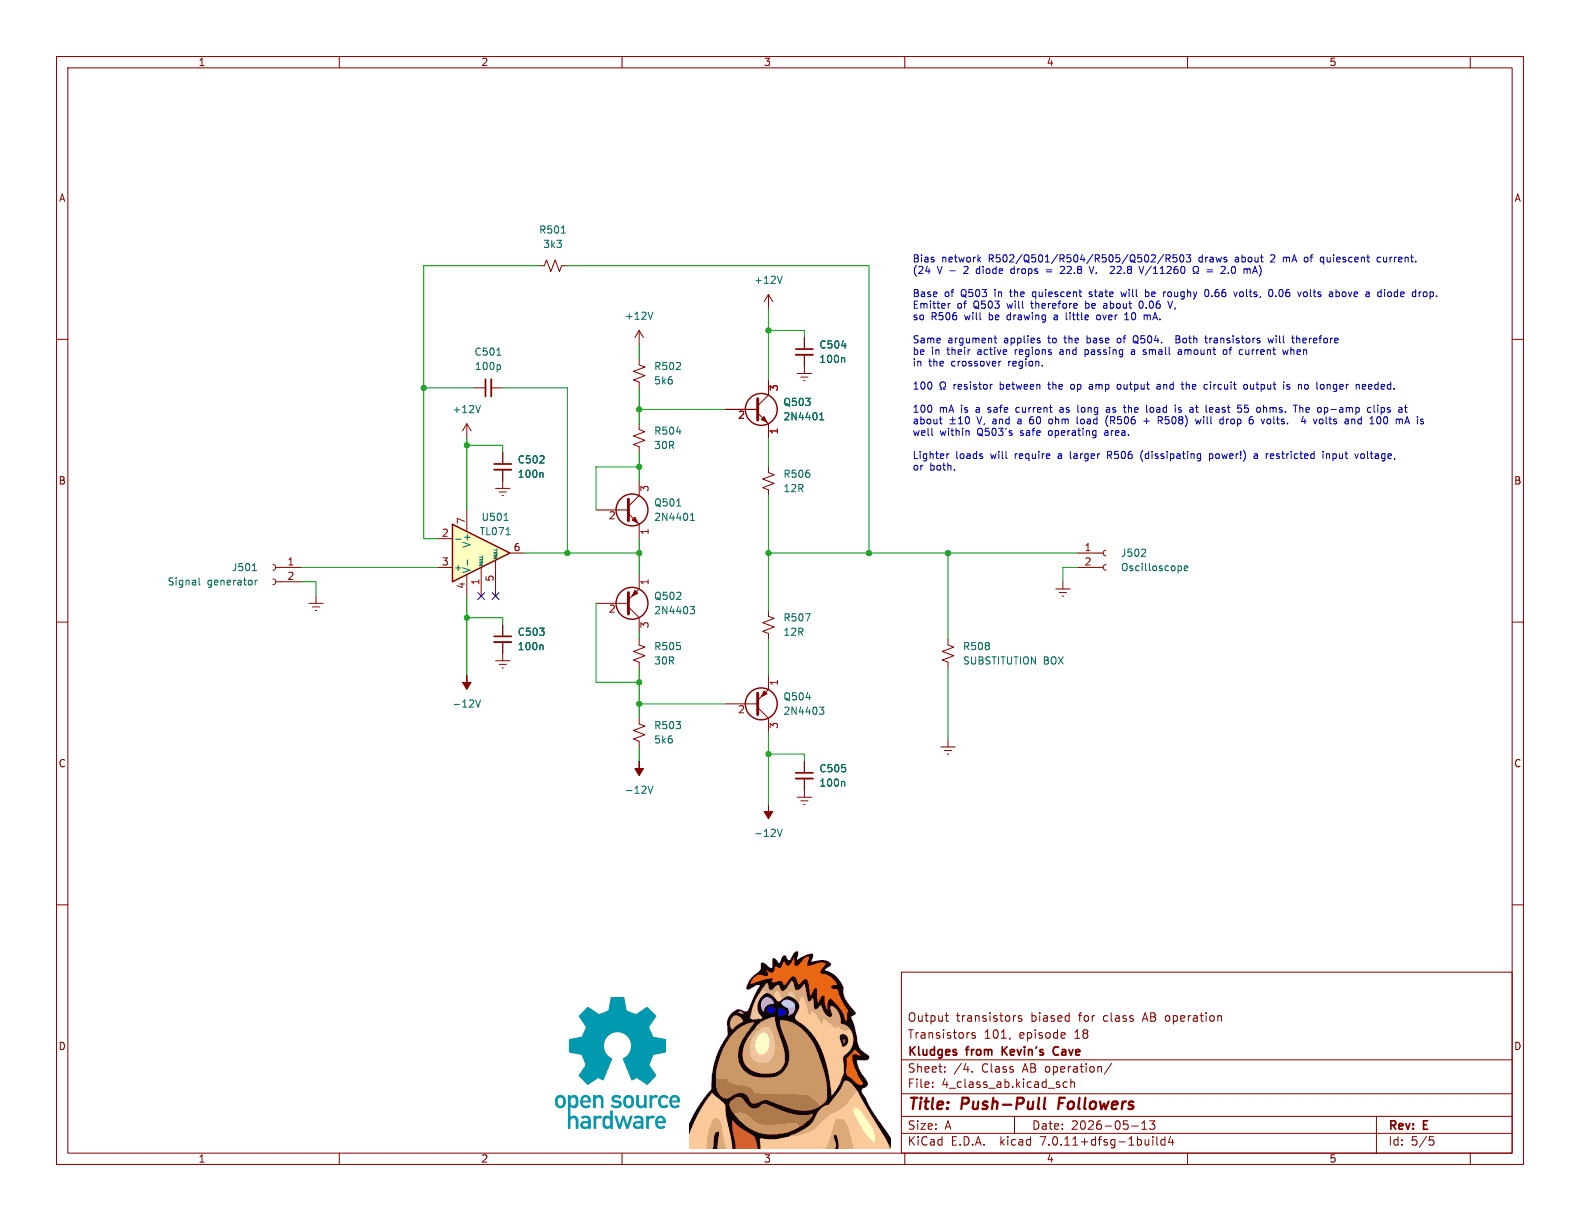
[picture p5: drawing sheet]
(kicad_sch (version 20230121) (generator eeschema)

 (paper "A")

 (title_block
  (title "Push-Pull Followers")
  (date "2026-05-13")
  (rev "E")
  (company "Kludges from Kevin's Cave")
  (comment 1 "Transistors 101, episode 18")
  (comment 2 "Output transistors biased for class AB operation"))

 (lib_symbols
  (symbol "Connector:Conn_01x02_Socket" (pin_names (offset 1.016) hide) (in_bom yes) (on_board yes)
   (property "Reference" "J" (at 0 2.54 0) (effects (font (size 1.27 1.27))))
   (property "Value" "Conn_01x02_Socket" (at 0 -5.08 0) (effects (font (size 1.27 1.27))))
   (property "Footprint" "" (at 0 0 0) (effects (font (size 1.27 1.27)) hide))
   (property "Datasheet" "~" (at 0 0 0) (effects (font (size 1.27 1.27)) hide))
   (property "ki_locked" "" (at 0 0 0) (effects (font (size 1.27 1.27))))
   (symbol "Conn_01x02_Socket_1_1"
    (arc (start 0 -2.032) (mid -0.5058 -2.54) (end 0 -3.048) (stroke (width 0.1524) (type default)) (fill (type none)))
    (polyline (pts (xy -1.27 -2.54) (xy -0.508 -2.54)) (stroke (width 0.1524) (type default)) (fill (type none)))
    (polyline (pts (xy -1.27 0) (xy -0.508 0)) (stroke (width 0.1524) (type default)) (fill (type none)))
    (arc (start 0 0.508) (mid -0.5058 0) (end 0 -0.508) (stroke (width 0.1524) (type default)) (fill (type none)))
    (pin passive line (at -5.08 0 0) (length 3.81) (name "Pin_1" (effects (font (size 1.27 1.27)))) (number "1" (effects (font (size 1.27 1.27)))))
    (pin passive line (at -5.08 -2.54 0) (length 3.81) (name "Pin_2" (effects (font (size 1.27 1.27)))) (number "2" (effects (font (size 1.27 1.27)))))))
  (symbol "Device:C_Small" (pin_numbers hide) (pin_names (offset 0.254) hide) (in_bom yes) (on_board yes)
   (property "Reference" "C" (at 0.254 1.778 0) (effects (font (size 1.27 1.27)) (justify left)))
   (property "Value" "C_Small" (at 0.254 -2.032 0) (effects (font (size 1.27 1.27)) (justify left)))
   (property "Footprint" "" (at 0 0 0) (effects (font (size 1.27 1.27)) hide))
   (property "Datasheet" "~" (at 0 0 0) (effects (font (size 1.27 1.27)) hide))
   (symbol "C_Small_0_1"
    (polyline (pts (xy -1.524 -0.508) (xy 1.524 -0.508)) (stroke (width 0.3302) (type default)) (fill (type none)))
    (polyline (pts (xy -1.524 0.508) (xy 1.524 0.508)) (stroke (width 0.3048) (type default)) (fill (type none))))
   (symbol "C_Small_1_1"
    (pin passive line (at 0 2.54 270) (length 2.032) (name "~" (effects (font (size 1.27 1.27)))) (number "1" (effects (font (size 1.27 1.27)))))
    (pin passive line (at 0 -2.54 90) (length 2.032) (name "~" (effects (font (size 1.27 1.27)))) (number "2" (effects (font (size 1.27 1.27)))))))
  (symbol "Device:Q_NPN_EBC" (pin_names (offset 0) hide) (in_bom yes) (on_board yes)
   (property "Reference" "Q" (at 5.08 1.27 0) (effects (font (size 1.27 1.27)) (justify left)))
   (property "Value" "Q_NPN_EBC" (at 5.08 -1.27 0) (effects (font (size 1.27 1.27)) (justify left)))
   (property "Footprint" "" (at 5.08 2.54 0) (effects (font (size 1.27 1.27)) hide))
   (property "Datasheet" "~" (at 0 0 0) (effects (font (size 1.27 1.27)) hide))
   (symbol "Q_NPN_EBC_0_1"
    (polyline (pts (xy 0.635 0.635) (xy 2.54 2.54)) (stroke (width 0) (type default)) (fill (type none)))
    (polyline (pts (xy 0.635 -0.635) (xy 2.54 -2.54) (xy 2.54 -2.54)) (stroke (width 0) (type default)) (fill (type none)))
    (polyline (pts (xy 0.635 1.905) (xy 0.635 -1.905) (xy 0.635 -1.905)) (stroke (width 0.508) (type default)) (fill (type none)))
    (polyline (pts (xy 1.27 -1.778) (xy 1.778 -1.27) (xy 2.286 -2.286) (xy 1.27 -1.778) (xy 1.27 -1.778)) (stroke (width 0) (type default)) (fill (type outline)))
    (circle (center 1.27 0) (radius 2.8194) (stroke (width 0.254) (type default)) (fill (type none))))
   (symbol "Q_NPN_EBC_1_1"
    (pin passive line (at 2.54 -5.08 90) (length 2.54) (name "E" (effects (font (size 1.27 1.27)))) (number "1" (effects (font (size 1.27 1.27)))))
    (pin passive line (at -5.08 0 0) (length 5.715) (name "B" (effects (font (size 1.27 1.27)))) (number "2" (effects (font (size 1.27 1.27)))))
    (pin passive line (at 2.54 5.08 270) (length 2.54) (name "C" (effects (font (size 1.27 1.27)))) (number "3" (effects (font (size 1.27 1.27)))))))
  (symbol "Device:Q_PNP_EBC" (pin_names (offset 0) hide) (in_bom yes) (on_board yes)
   (property "Reference" "Q" (at 5.08 1.27 0) (effects (font (size 1.27 1.27)) (justify left)))
   (property "Value" "Q_PNP_EBC" (at 5.08 -1.27 0) (effects (font (size 1.27 1.27)) (justify left)))
   (property "Footprint" "" (at 5.08 2.54 0) (effects (font (size 1.27 1.27)) hide))
   (property "Datasheet" "~" (at 0 0 0) (effects (font (size 1.27 1.27)) hide))
   (symbol "Q_PNP_EBC_0_1"
    (polyline (pts (xy 0.635 0.635) (xy 2.54 2.54)) (stroke (width 0) (type default)) (fill (type none)))
    (polyline (pts (xy 0.635 -0.635) (xy 2.54 -2.54) (xy 2.54 -2.54)) (stroke (width 0) (type default)) (fill (type none)))
    (polyline (pts (xy 0.635 1.905) (xy 0.635 -1.905) (xy 0.635 -1.905)) (stroke (width 0.508) (type default)) (fill (type none)))
    (polyline (pts (xy 2.286 -1.778) (xy 1.778 -2.286) (xy 1.27 -1.27) (xy 2.286 -1.778) (xy 2.286 -1.778)) (stroke (width 0) (type default)) (fill (type outline)))
    (circle (center 1.27 0) (radius 2.8194) (stroke (width 0.254) (type default)) (fill (type none))))
   (symbol "Q_PNP_EBC_1_1"
    (pin passive line (at 2.54 -5.08 90) (length 2.54) (name "E" (effects (font (size 1.27 1.27)))) (number "1" (effects (font (size 1.27 1.27)))))
    (pin input line (at -5.08 0 0) (length 5.715) (name "B" (effects (font (size 1.27 1.27)))) (number "2" (effects (font (size 1.27 1.27)))))
    (pin passive line (at 2.54 5.08 270) (length 2.54) (name "C" (effects (font (size 1.27 1.27)))) (number "3" (effects (font (size 1.27 1.27)))))))
  (symbol "Device:R_Small_US" (pin_numbers hide) (pin_names (offset 0.254) hide) (in_bom yes) (on_board yes)
   (property "Reference" "R" (at 0.762 0.508 0) (effects (font (size 1.27 1.27)) (justify left)))
   (property "Value" "R_Small_US" (at 0.762 -1.016 0) (effects (font (size 1.27 1.27)) (justify left)))
   (property "Footprint" "" (at 0 0 0) (effects (font (size 1.27 1.27)) hide))
   (property "Datasheet" "~" (at 0 0 0) (effects (font (size 1.27 1.27)) hide))
   (symbol "R_Small_US_1_1"
    (polyline (pts (xy 0 0) (xy 1.016 -0.381) (xy 0 -0.762) (xy -1.016 -1.143) (xy 0 -1.524)) (stroke (width 0) (type default)) (fill (type none)))
    (polyline (pts (xy 0 1.524) (xy 1.016 1.143) (xy 0 0.762) (xy -1.016 0.381) (xy 0 0)) (stroke (width 0) (type default)) (fill (type none)))
    (pin passive line (at 0 2.54 270) (length 1.016) (name "~" (effects (font (size 1.27 1.27)))) (number "1" (effects (font (size 1.27 1.27)))))
    (pin passive line (at 0 -2.54 90) (length 1.016) (name "~" (effects (font (size 1.27 1.27)))) (number "2" (effects (font (size 1.27 1.27)))))))
  (symbol "Kevin-Linear:TL071_MinusUp" (pin_names (offset 0.127)) (in_bom yes) (on_board yes)
   (property "Reference" "U" (at 0 6.35 0) (effects (font (size 1.27 1.27)) (justify left)))
   (property "Value" "TL071" (at 0 3.81 0) (effects (font (size 1.27 1.27)) (justify left)))
   (property "Footprint" "" (at 1.27 1.27 0) (effects (font (size 1.27 1.27)) hide))
   (property "Datasheet" "http://www.ti.com/lit/ds/symlink/tl081.pdf" (at 3.81 3.81 0) (effects (font (size 1.27 1.27)) hide))
   (symbol "TL071_MinusUp_0_1"
    (polyline (pts (xy -5.08 5.08) (xy 5.08 0) (xy -5.08 -5.08) (xy -5.08 5.08)) (stroke (width 0.254) (type default)) (fill (type background))))
   (symbol "TL071_MinusUp_1_1"
    (pin input line (at 0 -7.62 90) (length 5.08) (name "NULL" (effects (font (size 0.508 0.508)))) (number "1" (effects (font (size 1.27 1.27)))))
    (pin input line (at -7.62 2.54 0) (length 2.54) (name "-" (effects (font (size 1.27 1.27)))) (number "2" (effects (font (size 1.27 1.27)))))
    (pin input line (at -7.62 -2.54 0) (length 2.54) (name "+" (effects (font (size 1.27 1.27)))) (number "3" (effects (font (size 1.27 1.27)))))
    (pin power_in line (at -2.54 -7.62 90) (length 3.81) (name "V-" (effects (font (size 1.27 1.27)))) (number "4" (effects (font (size 1.27 1.27)))))
    (pin input line (at 2.54 -7.62 90) (length 6.35) (name "NULL" (effects (font (size 0.508 0.508)))) (number "5" (effects (font (size 1.27 1.27)))))
    (pin output line (at 7.62 0 180) (length 2.54) (name "~" (effects (font (size 1.27 1.27)))) (number "6" (effects (font (size 1.27 1.27)))))
    (pin power_in line (at -2.54 7.62 270) (length 3.81) (name "V+" (effects (font (size 1.27 1.27)))) (number "7" (effects (font (size 1.27 1.27)))))
    (pin no_connect line (at 0 2.54 270) (length 2.54) hide (name "NC" (effects (font (size 1.27 1.27)))) (number "8" (effects (font (size 1.27 1.27)))))))
  (symbol "power:+12V" (power) (pin_names (offset 0)) (in_bom yes) (on_board yes)
   (property "Reference" "#PWR" (at 0 -3.81 0) (effects (font (size 1.27 1.27)) hide))
   (property "Value" "+12V" (at 0 3.556 0) (effects (font (size 1.27 1.27))))
   (property "Footprint" "" (at 0 0 0) (effects (font (size 1.27 1.27)) hide))
   (property "Datasheet" "" (at 0 0 0) (effects (font (size 1.27 1.27)) hide))
   (symbol "+12V_0_1"
    (polyline (pts (xy -0.762 1.27) (xy 0 2.54)) (stroke (width 0) (type default)) (fill (type none)))
    (polyline (pts (xy 0 0) (xy 0 2.54)) (stroke (width 0) (type default)) (fill (type none)))
    (polyline (pts (xy 0 2.54) (xy 0.762 1.27)) (stroke (width 0) (type default)) (fill (type none))))
   (symbol "+12V_1_1"
    (pin power_in line (at 0 0 90) (length 0) hide (name "+12V" (effects (font (size 1.27 1.27)))) (number "1" (effects (font (size 1.27 1.27)))))))
  (symbol "power:-12V" (power) (pin_names (offset 0)) (in_bom yes) (on_board yes)
   (property "Reference" "#PWR" (at 0 2.54 0) (effects (font (size 1.27 1.27)) hide))
   (property "Value" "-12V" (at 0 3.81 0) (effects (font (size 1.27 1.27))))
   (property "Footprint" "" (at 0 0 0) (effects (font (size 1.27 1.27)) hide))
   (property "Datasheet" "" (at 0 0 0) (effects (font (size 1.27 1.27)) hide))
   (symbol "-12V_0_0"
    (pin power_in line (at 0 0 90) (length 0) hide (name "-12V" (effects (font (size 1.27 1.27)))) (number "1" (effects (font (size 1.27 1.27))))))
   (symbol "-12V_0_1"
    (polyline (pts (xy 0 0) (xy 0 1.27) (xy 0.762 1.27) (xy 0 2.54) (xy -0.762 1.27) (xy 0 1.27)) (stroke (width 0) (type default)) (fill (type outline)))))
  (symbol "power:Earth" (power) (pin_names (offset 0)) (in_bom yes) (on_board yes)
   (property "Reference" "#PWR" (at 0 -6.35 0) (effects (font (size 1.27 1.27)) hide))
   (property "Value" "Earth" (at 0 -3.81 0) (effects (font (size 1.27 1.27)) hide))
   (property "Footprint" "" (at 0 0 0) (effects (font (size 1.27 1.27)) hide))
   (property "Datasheet" "~" (at 0 0 0) (effects (font (size 1.27 1.27)) hide))
   (symbol "Earth_0_1"
    (polyline (pts (xy -0.635 -1.905) (xy 0.635 -1.905)) (stroke (width 0) (type default)) (fill (type none)))
    (polyline (pts (xy -0.127 -2.54) (xy 0.127 -2.54)) (stroke (width 0) (type default)) (fill (type none)))
    (polyline (pts (xy 0 -1.27) (xy 0 0)) (stroke (width 0) (type default)) (fill (type none)))
    (polyline (pts (xy 1.27 -1.27) (xy -1.27 -1.27)) (stroke (width 0) (type default)) (fill (type none))))
   (symbol "Earth_1_1"
    (pin power_in line (at 0 0 270) (length 0) hide (name "Earth" (effects (font (size 1.27 1.27)))) (number "1" (effects (font (size 1.27 1.27))))))))

 (junction (at 167.64 97.79) (diameter 0) (color 0 0 0 0))
 (junction (at 113.03 97.79) (diameter 0) (color 0 0 0 0))
 (junction (at 113.03 120.65) (diameter 0) (color 0 0 0 0))
 (junction (at 113.03 72.39) (diameter 0) (color 0 0 0 0))
 (junction (at 135.89 133.35) (diameter 0) (color 0 0 0 0))
 (junction (at 135.89 58.42) (diameter 0) (color 0 0 0 0))
 (junction (at 82.55 78.74) (diameter 0) (color 0 0 0 0))
 (junction (at 74.93 68.58) (diameter 0) (color 0 0 0 0))
 (junction (at 135.89 97.79) (diameter 0) (color 0 0 0 0))
 (junction (at 100.33 97.79) (diameter 0) (color 0 0 0 0))
 (junction (at 153.67 97.79) (diameter 0) (color 0 0 0 0))
 (junction (at 113.03 124.46) (diameter 0) (color 0 0 0 0))
 (junction (at 113.03 82.55) (diameter 0) (color 0 0 0 0))
 (junction (at 82.55 109.22) (diameter 0) (color 0 0 0 0))

 (no_connect (at 85.09 105.41))
 (no_connect (at 87.63 105.41))

 (wire (pts (xy 88.9 68.58) (xy 100.33 68.58)) (stroke (width 0) (type default)))
 (wire (pts (xy 100.33 97.79) (xy 113.03 97.79)) (stroke (width 0) (type default)))
 (wire (pts (xy 135.89 113.03) (xy 135.89 119.38)) (stroke (width 0) (type default)))
 (wire (pts (xy 82.55 77.47) (xy 82.55 78.74)) (stroke (width 0) (type default)))
 (wire (pts (xy 187.96 100.33) (xy 187.96 102.87)) (stroke (width 0) (type default)))
 (wire (pts (xy 82.55 105.41) (xy 82.55 109.22)) (stroke (width 0) (type default)))
 (wire (pts (xy 135.89 58.42) (xy 135.89 67.31)) (stroke (width 0) (type default)))
 (wire (pts (xy 167.64 97.79) (xy 190.5 97.79)) (stroke (width 0) (type default)))
 (wire (pts (xy 105.41 106.68) (xy 105.41 120.65)) (stroke (width 0) (type default)))
 (wire (pts (xy 135.89 97.79) (xy 135.89 107.95)) (stroke (width 0) (type default)))
 (wire (pts (xy 135.89 97.79) (xy 153.67 97.79)) (stroke (width 0) (type default)))
 (wire (pts (xy 113.03 80.01) (xy 113.03 82.55)) (stroke (width 0) (type default)))
 (wire (pts (xy 105.41 90.17) (xy 105.41 82.55)) (stroke (width 0) (type default)))
 (wire (pts (xy 113.03 124.46) (xy 113.03 127)) (stroke (width 0) (type default)))
 (wire (pts (xy 113.03 118.11) (xy 113.03 120.65)) (stroke (width 0) (type default)))
 (wire (pts (xy 113.03 120.65) (xy 113.03 124.46)) (stroke (width 0) (type default)))
 (wire (pts (xy 142.24 134.62) (xy 142.24 133.35)) (stroke (width 0) (type default)))
 (wire (pts (xy 113.03 97.79) (xy 113.03 101.6)) (stroke (width 0) (type default)))
 (wire (pts (xy 135.89 77.47) (xy 135.89 82.55)) (stroke (width 0) (type default)))
 (wire (pts (xy 135.89 133.35) (xy 135.89 142.24)) (stroke (width 0) (type default)))
 (wire (pts (xy 153.67 46.99) (xy 153.67 97.79)) (stroke (width 0) (type default)))
 (wire (pts (xy 92.71 97.79) (xy 100.33 97.79)) (stroke (width 0) (type default)))
 (wire (pts (xy 135.89 54.61) (xy 135.89 58.42)) (stroke (width 0) (type default)))
 (wire (pts (xy 53.34 100.33) (xy 77.47 100.33)) (stroke (width 0) (type default)))
 (wire (pts (xy 153.67 46.99) (xy 100.33 46.99)) (stroke (width 0) (type default)))
 (wire (pts (xy 113.03 72.39) (xy 113.03 74.93)) (stroke (width 0) (type default)))
 (wire (pts (xy 190.5 100.33) (xy 187.96 100.33)) (stroke (width 0) (type default)))
 (wire (pts (xy 77.47 95.25) (xy 74.93 95.25)) (stroke (width 0) (type default)))
 (wire (pts (xy 113.03 95.25) (xy 113.03 97.79)) (stroke (width 0) (type default)))
 (wire (pts (xy 74.93 46.99) (xy 74.93 68.58)) (stroke (width 0) (type default)))
 (wire (pts (xy 88.9 109.22) (xy 82.55 109.22)) (stroke (width 0) (type default)))
 (wire (pts (xy 113.03 111.76) (xy 113.03 113.03)) (stroke (width 0) (type default)))
 (wire (pts (xy 82.55 109.22) (xy 82.55 119.38)) (stroke (width 0) (type default)))
 (wire (pts (xy 74.93 68.58) (xy 83.82 68.58)) (stroke (width 0) (type default)))
 (wire (pts (xy 88.9 110.49) (xy 88.9 109.22)) (stroke (width 0) (type default)))
 (wire (pts (xy 55.88 102.87) (xy 55.88 105.41)) (stroke (width 0) (type default)))
 (wire (pts (xy 53.34 102.87) (xy 55.88 102.87)) (stroke (width 0) (type default)))
 (wire (pts (xy 74.93 46.99) (xy 95.25 46.99)) (stroke (width 0) (type default)))
 (wire (pts (xy 100.33 68.58) (xy 100.33 97.79)) (stroke (width 0) (type default)))
 (wire (pts (xy 105.41 120.65) (xy 113.03 120.65)) (stroke (width 0) (type default)))
 (wire (pts (xy 167.64 118.11) (xy 167.64 130.81)) (stroke (width 0) (type default)))
 (wire (pts (xy 135.89 129.54) (xy 135.89 133.35)) (stroke (width 0) (type default)))
 (wire (pts (xy 113.03 60.96) (xy 113.03 63.5)) (stroke (width 0) (type default)))
 (wire (pts (xy 135.89 87.63) (xy 135.89 97.79)) (stroke (width 0) (type default)))
 (wire (pts (xy 113.03 68.58) (xy 113.03 72.39)) (stroke (width 0) (type default)))
 (wire (pts (xy 88.9 78.74) (xy 82.55 78.74)) (stroke (width 0) (type default)))
 (wire (pts (xy 113.03 82.55) (xy 113.03 85.09)) (stroke (width 0) (type default)))
 (wire (pts (xy 113.03 132.08) (xy 113.03 134.62)) (stroke (width 0) (type default)))
 (wire (pts (xy 88.9 80.01) (xy 88.9 78.74)) (stroke (width 0) (type default)))
 (wire (pts (xy 167.64 97.79) (xy 167.64 113.03)) (stroke (width 0) (type default)))
 (wire (pts (xy 153.67 97.79) (xy 167.64 97.79)) (stroke (width 0) (type default)))
 (wire (pts (xy 142.24 58.42) (xy 135.89 58.42)) (stroke (width 0) (type default)))
 (wire (pts (xy 82.55 78.74) (xy 82.55 90.17)) (stroke (width 0) (type default)))
 (wire (pts (xy 105.41 82.55) (xy 113.03 82.55)) (stroke (width 0) (type default)))
 (wire (pts (xy 113.03 72.39) (xy 128.27 72.39)) (stroke (width 0) (type default)))
 (wire (pts (xy 74.93 95.25) (xy 74.93 68.58)) (stroke (width 0) (type default)))
 (wire (pts (xy 142.24 133.35) (xy 135.89 133.35)) (stroke (width 0) (type default)))
 (wire (pts (xy 142.24 59.69) (xy 142.24 58.42)) (stroke (width 0) (type default)))
 (wire (pts (xy 113.03 124.46) (xy 128.27 124.46)) (stroke (width 0) (type default)))

 (text "Bias network R502/Q501/R504/R505/Q502/R503 draws about 2 mA of quiescent current.\n(24 V - 2 diode drops = 22.8 V.  22.8 V/11260 Ω = 2.0 mA)\n\nBase of Q503 in the quiescent state will be roughy 0.66 volts, 0.06 volts above a diode drop.\nEmitter of Q503 will therefore be about 0.06 V,\nso R506 will be drawing a little over 10 mA.\n\nSame argument applies to the base of Q504.  Both transistors will therefore\nbe in their active regions and passing a small amount of current when\nin the crossover region.\n\n100 Ω resistor between the op amp output and the circuit output is no longer needed.\n\n100 mA is a safe current as long as the load is at least 55 ohms. The op-amp clips at\nabout ±10 V, and a 60 ohm load (R506 + R508) will drop 6 volts.  4 volts and 100 mA is\nwell within Q503's safe operating area.\n\nLighter loads will require a larger R506 (dissipating power!) a restricted input voltage,\nor both.\n\n\n" (at 161.29 87.63 0) (effects (font (size 1.27 1.27)) (justify left bottom)))

 (symbol (lib_id "power:Earth") (at 167.64 130.81 0) (unit 1) (in_bom yes) (on_board yes) (dnp no) (fields_autoplaced)
  (property "Reference" "#PWR0513" (at 167.64 137.16 0) (effects (font (size 1.27 1.27)) hide))
  (property "Value" "Earth" (at 167.64 134.62 0) (effects (font (size 1.27 1.27)) hide))
  (property "Footprint" "" (at 167.64 130.81 0) (effects (font (size 1.27 1.27)) hide))
  (property "Datasheet" "~" (at 167.64 130.81 0) (effects (font (size 1.27 1.27)) hide)) (pin "1"))

 (symbol (lib_id "power:+12V") (at 113.03 60.96 0) (unit 1) (in_bom yes) (on_board yes) (dnp no) (fields_autoplaced)
  (property "Reference" "#PWR0506" (at 113.03 64.77 0) (effects (font (size 1.27 1.27)) hide))
  (property "Value" "+12V" (at 113.03 55.88 0) (effects (font (size 1.27 1.27))))
  (property "Footprint" "" (at 113.03 60.96 0) (effects (font (size 1.27 1.27)) hide))
  (property "Datasheet" "" (at 113.03 60.96 0) (effects (font (size 1.27 1.27)) hide)) (pin "1"))

 (symbol (lib_id "Device:Q_PNP_EBC") (at 133.35 124.46 0) (mirror x) (unit 1) (in_bom yes) (on_board yes) (dnp no) (fields_autoplaced)
  (property "Reference" "Q504" (at 138.43 123.19 0) (effects (font (size 1.27 1.27)) (justify left)))
  (property "Value" "2N4403" (at 138.43 125.73 0) (effects (font (size 1.27 1.27)) (justify left)))
  (property "Footprint" "" (at 138.43 127 0) (effects (font (size 1.27 1.27)) hide))
  (property "Datasheet" "~" (at 133.35 124.46 0) (effects (font (size 1.27 1.27)) hide)) (pin "2") (pin "3") (pin "1"))

 (symbol (lib_id "Device:R_Small_US") (at 135.89 110.49 0) (unit 1) (in_bom yes) (on_board yes) (dnp no) (fields_autoplaced)
  (property "Reference" "R507" (at 138.43 109.22 0) (effects (font (size 1.27 1.27)) (justify left)))
  (property "Value" "12R" (at 138.43 111.76 0) (effects (font (size 1.27 1.27)) (justify left)))
  (property "Footprint" "" (at 135.89 110.49 0) (effects (font (size 1.27 1.27)) hide))
  (property "Datasheet" "~" (at 135.89 110.49 0) (effects (font (size 1.27 1.27)) hide))
  (property "Manufacturer" "" (at 135.89 110.49 0) (effects (font (size 1.27 1.27)) hide))
  (property "Manufacturer_Part#" "" (at 135.89 110.49 0) (effects (font (size 1.27 1.27)) hide))
  (property "Supplier1" "" (at 135.89 110.49 0) (effects (font (size 1.27 1.27)) hide))
  (property "Suppier1_Part#" "" (at 135.89 110.49 0) (effects (font (size 1.27 1.27)) hide))
  (property "Supplier1_PartLink" "" (at 135.89 110.49 0) (effects (font (size 1.27 1.27)) hide))
  (property "Supplier2" "" (at 135.89 110.49 0) (effects (font (size 1.27 1.27)) hide))
  (property "Supplier2_Part#" "" (at 135.89 110.49 0) (effects (font (size 1.27 1.27)) hide))
  (property "Supplier2_PartLink" "" (at 135.89 110.49 0) (effects (font (size 1.27 1.27)) hide))
  (property "Characteristics" "" (at 135.89 110.49 0) (effects (font (size 1.27 1.27)) hide))
  (property "Package ID" "" (at 135.89 110.49 0) (effects (font (size 1.27 1.27)) hide))
  (property "Notes" "" (at 135.89 110.49 0) (effects (font (size 1.27 1.27)) hide)) (pin "1") (pin "2"))

 (symbol (lib_id "power:+12V") (at 82.55 77.47 0) (unit 1) (in_bom yes) (on_board yes) (dnp no) (fields_autoplaced)
  (property "Reference" "#PWR0502" (at 82.55 81.28 0) (effects (font (size 1.27 1.27)) hide))
  (property "Value" "+12V" (at 82.55 72.39 0) (effects (font (size 1.27 1.27))))
  (property "Footprint" "" (at 82.55 77.47 0) (effects (font (size 1.27 1.27)) hide))
  (property "Datasheet" "" (at 82.55 77.47 0) (effects (font (size 1.27 1.27)) hide)) (pin "1"))

 (symbol (lib_id "Connector:Conn_01x02_Socket") (at 48.26 100.33 0) (mirror y) (unit 1) (in_bom yes) (on_board yes) (dnp no)
  (property "Reference" "J501" (at 45.72 100.33 0) (effects (font (size 1.27 1.27)) (justify left)))
  (property "Value" "Signal generator" (at 45.72 102.87 0) (effects (font (size 1.27 1.27)) (justify left)))
  (property "Footprint" "" (at 48.26 100.33 0) (effects (font (size 1.27 1.27)) hide))
  (property "Datasheet" "~" (at 48.26 100.33 0) (effects (font (size 1.27 1.27)) hide)) (pin "1") (pin "2"))

 (symbol (lib_id "Device:Q_NPN_EBC") (at 133.35 72.39 0) (unit 1) (in_bom yes) (on_board yes) (dnp no) (fields_autoplaced)
  (property "Reference" "Q503" (at 138.43 71.12 0) (effects (font (size 1.27 1.27)) (justify left)))
  (property "Value" "2N4401" (at 138.43 73.66 0) (effects (font (size 1.27 1.27)) (justify left)))
  (property "Footprint" "" (at 138.43 69.85 0) (effects (font (size 1.27 1.27)) hide))
  (property "Datasheet" "~" (at 133.35 72.39 0) (effects (font (size 1.27 1.27)) hide)) (pin "2") (pin "3") (pin "1"))

 (symbol (lib_id "Device:Q_NPN_EBC") (at 110.49 90.17 0) (unit 1) (in_bom yes) (on_board yes) (dnp no) (fields_autoplaced)
  (property "Reference" "Q501" (at 115.57 88.9 0) (effects (font (size 1.27 1.27)) (justify left)))
  (property "Value" "2N4401" (at 115.57 91.44 0) (effects (font (size 1.27 1.27)) (justify left)))
  (property "Footprint" "" (at 115.57 87.63 0) (effects (font (size 1.27 1.27)) hide))
  (property "Datasheet" "~" (at 110.49 90.17 0) (effects (font (size 1.27 1.27)) hide)) (pin "3") (pin "1") (pin "2"))

 (symbol (lib_id "Device:C_Small") (at 142.24 62.23 0) (unit 1) (in_bom yes) (on_board yes) (dnp no) (fields_autoplaced)
  (property "Reference" "C504" (at 144.78 60.9663 0) (effects (font (size 1.27 1.27)) (justify left)))
  (property "Value" "100n" (at 144.78 63.5063 0) (effects (font (size 1.27 1.27)) (justify left)))
  (property "Footprint" "" (at 142.24 62.23 0) (effects (font (size 1.27 1.27)) hide))
  (property "Datasheet" "~" (at 142.24 62.23 0) (effects (font (size 1.27 1.27)) hide)) (pin "2") (pin "1"))

 (symbol (lib_id "power:+12V") (at 135.89 54.61 0) (unit 1) (in_bom yes) (on_board yes) (dnp no) (fields_autoplaced)
  (property "Reference" "#PWR0508" (at 135.89 58.42 0) (effects (font (size 1.27 1.27)) hide))
  (property "Value" "+12V" (at 135.89 49.53 0) (effects (font (size 1.27 1.27))))
  (property "Footprint" "" (at 135.89 54.61 0) (effects (font (size 1.27 1.27)) hide))
  (property "Datasheet" "" (at 135.89 54.61 0) (effects (font (size 1.27 1.27)) hide)) (pin "1"))

 (symbol (lib_id "Device:C_Small") (at 86.36 68.58 90) (unit 1) (in_bom yes) (on_board yes) (dnp no) (fields_autoplaced)
  (property "Reference" "C501" (at 86.3663 62.23 90) (effects (font (size 1.27 1.27))))
  (property "Value" "100p" (at 86.3663 64.77 90) (effects (font (size 1.27 1.27))))
  (property "Footprint" "" (at 86.36 68.58 0) (effects (font (size 1.27 1.27)) hide))
  (property "Datasheet" "~" (at 86.36 68.58 0) (effects (font (size 1.27 1.27)) hide)) (pin "2") (pin "1"))

 (symbol (lib_id "Device:R_Small_US") (at 113.03 115.57 0) (unit 1) (in_bom yes) (on_board yes) (dnp no) (fields_autoplaced)
  (property "Reference" "R505" (at 115.57 114.3 0) (effects (font (size 1.27 1.27)) (justify left)))
  (property "Value" "30R" (at 115.57 116.84 0) (effects (font (size 1.27 1.27)) (justify left)))
  (property "Footprint" "" (at 113.03 115.57 0) (effects (font (size 1.27 1.27)) hide))
  (property "Datasheet" "~" (at 113.03 115.57 0) (effects (font (size 1.27 1.27)) hide))
  (property "Manufacturer" "" (at 113.03 115.57 0) (effects (font (size 1.27 1.27)) hide))
  (property "Manufacturer_Part#" "" (at 113.03 115.57 0) (effects (font (size 1.27 1.27)) hide))
  (property "Supplier1" "" (at 113.03 115.57 0) (effects (font (size 1.27 1.27)) hide))
  (property "Suppier1_Part#" "" (at 113.03 115.57 0) (effects (font (size 1.27 1.27)) hide))
  (property "Supplier1_PartLink" "" (at 113.03 115.57 0) (effects (font (size 1.27 1.27)) hide))
  (property "Supplier2" "" (at 113.03 115.57 0) (effects (font (size 1.27 1.27)) hide))
  (property "Supplier2_Part#" "" (at 113.03 115.57 0) (effects (font (size 1.27 1.27)) hide))
  (property "Supplier2_PartLink" "" (at 113.03 115.57 0) (effects (font (size 1.27 1.27)) hide))
  (property "Characteristics" "" (at 113.03 115.57 0) (effects (font (size 1.27 1.27)) hide))
  (property "Package ID" "" (at 113.03 115.57 0) (effects (font (size 1.27 1.27)) hide))
  (property "Notes" "" (at 113.03 115.57 0) (effects (font (size 1.27 1.27)) hide)) (pin "1") (pin "2"))

 (symbol (lib_id "power:Earth") (at 88.9 85.09 0) (unit 1) (in_bom yes) (on_board yes) (dnp no) (fields_autoplaced)
  (property "Reference" "#PWR0504" (at 88.9 91.44 0) (effects (font (size 1.27 1.27)) hide))
  (property "Value" "Earth" (at 88.9 88.9 0) (effects (font (size 1.27 1.27)) hide))
  (property "Footprint" "" (at 88.9 85.09 0) (effects (font (size 1.27 1.27)) hide))
  (property "Datasheet" "~" (at 88.9 85.09 0) (effects (font (size 1.27 1.27)) hide)) (pin "1"))

 (symbol (lib_id "power:-12V") (at 82.55 119.38 0) (mirror x) (unit 1) (in_bom yes) (on_board yes) (dnp no) (fields_autoplaced)
  (property "Reference" "#PWR0503" (at 82.55 121.92 0) (effects (font (size 1.27 1.27)) hide))
  (property "Value" "-12V" (at 82.55 124.46 0) (effects (font (size 1.27 1.27))))
  (property "Footprint" "" (at 82.55 119.38 0) (effects (font (size 1.27 1.27)) hide))
  (property "Datasheet" "" (at 82.55 119.38 0) (effects (font (size 1.27 1.27)) hide)) (pin "1"))

 (symbol (lib_id "power:Earth") (at 142.24 64.77 0) (unit 1) (in_bom yes) (on_board yes) (dnp no) (fields_autoplaced)
  (property "Reference" "#PWR0510" (at 142.24 71.12 0) (effects (font (size 1.27 1.27)) hide))
  (property "Value" "Earth" (at 142.24 68.58 0) (effects (font (size 1.27 1.27)) hide))
  (property "Footprint" "" (at 142.24 64.77 0) (effects (font (size 1.27 1.27)) hide))
  (property "Datasheet" "~" (at 142.24 64.77 0) (effects (font (size 1.27 1.27)) hide)) (pin "1"))

 (symbol (lib_id "Device:R_Small_US") (at 167.64 115.57 0) (unit 1) (in_bom yes) (on_board yes) (dnp no) (fields_autoplaced)
  (property "Reference" "R508" (at 170.18 114.3 0) (effects (font (size 1.27 1.27)) (justify left)))
  (property "Value" "SUBSTITUTION BOX" (at 170.18 116.84 0) (effects (font (size 1.27 1.27)) (justify left)))
  (property "Footprint" "" (at 167.64 115.57 0) (effects (font (size 1.27 1.27)) hide))
  (property "Datasheet" "~" (at 167.64 115.57 0) (effects (font (size 1.27 1.27)) hide)) (pin "2") (pin "1"))

 (symbol (lib_id "Kevin-Linear:TL071_MinusUp") (at 85.09 97.79 0) (unit 1) (in_bom yes) (on_board yes) (dnp no)
  (property "Reference" "U501" (at 87.63 91.44 0) (effects (font (size 1.27 1.27))))
  (property "Value" "TL071" (at 87.63 93.98 0) (effects (font (size 1.27 1.27))))
  (property "Footprint" "" (at 86.36 96.52 0) (effects (font (size 1.27 1.27)) hide))
  (property "Datasheet" "http://www.ti.com/lit/ds/symlink/tl081.pdf" (at 88.9 93.98 0) (effects (font (size 1.27 1.27)) hide)) (pin "2") (pin "1") (pin "3") (pin "5") (pin "4") (pin "6") (pin "7") (pin "8"))

 (symbol (lib_id "Device:R_Small_US") (at 113.03 66.04 0) (unit 1) (in_bom yes) (on_board yes) (dnp no) (fields_autoplaced)
  (property "Reference" "R502" (at 115.57 64.77 0) (effects (font (size 1.27 1.27)) (justify left)))
  (property "Value" "5k6" (at 115.57 67.31 0) (effects (font (size 1.27 1.27)) (justify left)))
  (property "Footprint" "" (at 113.03 66.04 0) (effects (font (size 1.27 1.27)) hide))
  (property "Datasheet" "~" (at 113.03 66.04 0) (effects (font (size 1.27 1.27)) hide))
  (property "Manufacturer" "" (at 113.03 66.04 0) (effects (font (size 1.27 1.27)) hide))
  (property "Manufacturer_Part#" "" (at 113.03 66.04 0) (effects (font (size 1.27 1.27)) hide))
  (property "Supplier1" "" (at 113.03 66.04 0) (effects (font (size 1.27 1.27)) hide))
  (property "Suppier1_Part#" "" (at 113.03 66.04 0) (effects (font (size 1.27 1.27)) hide))
  (property "Supplier1_PartLink" "" (at 113.03 66.04 0) (effects (font (size 1.27 1.27)) hide))
  (property "Supplier2" "" (at 113.03 66.04 0) (effects (font (size 1.27 1.27)) hide))
  (property "Supplier2_Part#" "" (at 113.03 66.04 0) (effects (font (size 1.27 1.27)) hide))
  (property "Supplier2_PartLink" "" (at 113.03 66.04 0) (effects (font (size 1.27 1.27)) hide))
  (property "Characteristics" "" (at 113.03 66.04 0) (effects (font (size 1.27 1.27)) hide))
  (property "Package ID" "" (at 113.03 66.04 0) (effects (font (size 1.27 1.27)) hide))
  (property "Notes" "" (at 113.03 66.04 0) (effects (font (size 1.27 1.27)) hide)) (pin "1") (pin "2"))

 (symbol (lib_id "power:Earth") (at 55.88 105.41 0) (unit 1) (in_bom yes) (on_board yes) (dnp no) (fields_autoplaced)
  (property "Reference" "#PWR0501" (at 55.88 111.76 0) (effects (font (size 1.27 1.27)) hide))
  (property "Value" "Earth" (at 55.88 109.22 0) (effects (font (size 1.27 1.27)) hide))
  (property "Footprint" "" (at 55.88 105.41 0) (effects (font (size 1.27 1.27)) hide))
  (property "Datasheet" "~" (at 55.88 105.41 0) (effects (font (size 1.27 1.27)) hide)) (pin "1"))

 (symbol (lib_id "Device:R_Small_US") (at 135.89 85.09 0) (unit 1) (in_bom yes) (on_board yes) (dnp no) (fields_autoplaced)
  (property "Reference" "R506" (at 138.43 83.82 0) (effects (font (size 1.27 1.27)) (justify left)))
  (property "Value" "12R" (at 138.43 86.36 0) (effects (font (size 1.27 1.27)) (justify left)))
  (property "Footprint" "" (at 135.89 85.09 0) (effects (font (size 1.27 1.27)) hide))
  (property "Datasheet" "~" (at 135.89 85.09 0) (effects (font (size 1.27 1.27)) hide))
  (property "Manufacturer" "" (at 135.89 85.09 0) (effects (font (size 1.27 1.27)) hide))
  (property "Manufacturer_Part#" "" (at 135.89 85.09 0) (effects (font (size 1.27 1.27)) hide))
  (property "Supplier1" "" (at 135.89 85.09 0) (effects (font (size 1.27 1.27)) hide))
  (property "Suppier1_Part#" "" (at 135.89 85.09 0) (effects (font (size 1.27 1.27)) hide))
  (property "Supplier1_PartLink" "" (at 135.89 85.09 0) (effects (font (size 1.27 1.27)) hide))
  (property "Supplier2" "" (at 135.89 85.09 0) (effects (font (size 1.27 1.27)) hide))
  (property "Supplier2_Part#" "" (at 135.89 85.09 0) (effects (font (size 1.27 1.27)) hide))
  (property "Supplier2_PartLink" "" (at 135.89 85.09 0) (effects (font (size 1.27 1.27)) hide))
  (property "Characteristics" "" (at 135.89 85.09 0) (effects (font (size 1.27 1.27)) hide))
  (property "Package ID" "" (at 135.89 85.09 0) (effects (font (size 1.27 1.27)) hide))
  (property "Notes" "" (at 135.89 85.09 0) (effects (font (size 1.27 1.27)) hide)) (pin "1") (pin "2"))

 (symbol (lib_id "Connector:Conn_01x02_Socket") (at 195.58 97.79 0) (unit 1) (in_bom yes) (on_board yes) (dnp no)
  (property "Reference" "J502" (at 198.12 97.79 0) (effects (font (size 1.27 1.27)) (justify left)))
  (property "Value" "Oscilloscope" (at 198.12 100.33 0) (effects (font (size 1.27 1.27)) (justify left)))
  (property "Footprint" "" (at 195.58 97.79 0) (effects (font (size 1.27 1.27)) hide))
  (property "Datasheet" "~" (at 195.58 97.79 0) (effects (font (size 1.27 1.27)) hide)) (pin "1") (pin "2"))

 (symbol (lib_id "power:Earth") (at 142.24 139.7 0) (unit 1) (in_bom yes) (on_board yes) (dnp no) (fields_autoplaced)
  (property "Reference" "#PWR0511" (at 142.24 146.05 0) (effects (font (size 1.27 1.27)) hide))
  (property "Value" "Earth" (at 142.24 143.51 0) (effects (font (size 1.27 1.27)) hide))
  (property "Footprint" "" (at 142.24 139.7 0) (effects (font (size 1.27 1.27)) hide))
  (property "Datasheet" "~" (at 142.24 139.7 0) (effects (font (size 1.27 1.27)) hide)) (pin "1"))

 (symbol (lib_id "Device:C_Small") (at 142.24 137.16 0) (unit 1) (in_bom yes) (on_board yes) (dnp no) (fields_autoplaced)
  (property "Reference" "C505" (at 144.78 135.8963 0) (effects (font (size 1.27 1.27)) (justify left)))
  (property "Value" "100n" (at 144.78 138.4363 0) (effects (font (size 1.27 1.27)) (justify left)))
  (property "Footprint" "" (at 142.24 137.16 0) (effects (font (size 1.27 1.27)) hide))
  (property "Datasheet" "~" (at 142.24 137.16 0) (effects (font (size 1.27 1.27)) hide)) (pin "2") (pin "1"))

 (symbol (lib_id "Device:C_Small") (at 88.9 113.03 0) (unit 1) (in_bom yes) (on_board yes) (dnp no) (fields_autoplaced)
  (property "Reference" "C503" (at 91.44 111.7663 0) (effects (font (size 1.27 1.27)) (justify left)))
  (property "Value" "100n" (at 91.44 114.3063 0) (effects (font (size 1.27 1.27)) (justify left)))
  (property "Footprint" "" (at 88.9 113.03 0) (effects (font (size 1.27 1.27)) hide))
  (property "Datasheet" "~" (at 88.9 113.03 0) (effects (font (size 1.27 1.27)) hide)) (pin "2") (pin "1"))

 (symbol (lib_id "Device:R_Small_US") (at 97.79 46.99 90) (unit 1) (in_bom yes) (on_board yes) (dnp no) (fields_autoplaced)
  (property "Reference" "R501" (at 97.79 40.64 90) (effects (font (size 1.27 1.27))))
  (property "Value" "3k3" (at 97.79 43.18 90) (effects (font (size 1.27 1.27))))
  (property "Footprint" "" (at 97.79 46.99 0) (effects (font (size 1.27 1.27)) hide))
  (property "Datasheet" "~" (at 97.79 46.99 0) (effects (font (size 1.27 1.27)) hide)) (pin "2") (pin "1"))

 (symbol (lib_id "Device:R_Small_US") (at 113.03 129.54 0) (unit 1) (in_bom yes) (on_board yes) (dnp no) (fields_autoplaced)
  (property "Reference" "R503" (at 115.57 128.27 0) (effects (font (size 1.27 1.27)) (justify left)))
  (property "Value" "5k6" (at 115.57 130.81 0) (effects (font (size 1.27 1.27)) (justify left)))
  (property "Footprint" "" (at 113.03 129.54 0) (effects (font (size 1.27 1.27)) hide))
  (property "Datasheet" "~" (at 113.03 129.54 0) (effects (font (size 1.27 1.27)) hide))
  (property "Manufacturer" "" (at 113.03 129.54 0) (effects (font (size 1.27 1.27)) hide))
  (property "Manufacturer_Part#" "" (at 113.03 129.54 0) (effects (font (size 1.27 1.27)) hide))
  (property "Supplier1" "" (at 113.03 129.54 0) (effects (font (size 1.27 1.27)) hide))
  (property "Suppier1_Part#" "" (at 113.03 129.54 0) (effects (font (size 1.27 1.27)) hide))
  (property "Supplier1_PartLink" "" (at 113.03 129.54 0) (effects (font (size 1.27 1.27)) hide))
  (property "Supplier2" "" (at 113.03 129.54 0) (effects (font (size 1.27 1.27)) hide))
  (property "Supplier2_Part#" "" (at 113.03 129.54 0) (effects (font (size 1.27 1.27)) hide))
  (property "Supplier2_PartLink" "" (at 113.03 129.54 0) (effects (font (size 1.27 1.27)) hide))
  (property "Characteristics" "" (at 113.03 129.54 0) (effects (font (size 1.27 1.27)) hide))
  (property "Package ID" "" (at 113.03 129.54 0) (effects (font (size 1.27 1.27)) hide))
  (property "Notes" "" (at 113.03 129.54 0) (effects (font (size 1.27 1.27)) hide)) (pin "1") (pin "2"))

 (symbol (lib_id "Device:R_Small_US") (at 113.03 77.47 0) (unit 1) (in_bom yes) (on_board yes) (dnp no) (fields_autoplaced)
  (property "Reference" "R504" (at 115.57 76.2 0) (effects (font (size 1.27 1.27)) (justify left)))
  (property "Value" "30R" (at 115.57 78.74 0) (effects (font (size 1.27 1.27)) (justify left)))
  (property "Footprint" "" (at 113.03 77.47 0) (effects (font (size 1.27 1.27)) hide))
  (property "Datasheet" "~" (at 113.03 77.47 0) (effects (font (size 1.27 1.27)) hide))
  (property "Manufacturer" "" (at 113.03 77.47 0) (effects (font (size 1.27 1.27)) hide))
  (property "Manufacturer_Part#" "" (at 113.03 77.47 0) (effects (font (size 1.27 1.27)) hide))
  (property "Supplier1" "" (at 113.03 77.47 0) (effects (font (size 1.27 1.27)) hide))
  (property "Suppier1_Part#" "" (at 113.03 77.47 0) (effects (font (size 1.27 1.27)) hide))
  (property "Supplier1_PartLink" "" (at 113.03 77.47 0) (effects (font (size 1.27 1.27)) hide))
  (property "Supplier2" "" (at 113.03 77.47 0) (effects (font (size 1.27 1.27)) hide))
  (property "Supplier2_Part#" "" (at 113.03 77.47 0) (effects (font (size 1.27 1.27)) hide))
  (property "Supplier2_PartLink" "" (at 113.03 77.47 0) (effects (font (size 1.27 1.27)) hide))
  (property "Characteristics" "" (at 113.03 77.47 0) (effects (font (size 1.27 1.27)) hide))
  (property "Package ID" "" (at 113.03 77.47 0) (effects (font (size 1.27 1.27)) hide))
  (property "Notes" "" (at 113.03 77.47 0) (effects (font (size 1.27 1.27)) hide)) (pin "1") (pin "2"))

 (symbol (lib_id "power:Earth") (at 88.9 115.57 0) (unit 1) (in_bom yes) (on_board yes) (dnp no) (fields_autoplaced)
  (property "Reference" "#PWR0505" (at 88.9 121.92 0) (effects (font (size 1.27 1.27)) hide))
  (property "Value" "Earth" (at 88.9 119.38 0) (effects (font (size 1.27 1.27)) hide))
  (property "Footprint" "" (at 88.9 115.57 0) (effects (font (size 1.27 1.27)) hide))
  (property "Datasheet" "~" (at 88.9 115.57 0) (effects (font (size 1.27 1.27)) hide)) (pin "1"))

 (symbol (lib_id "Device:Q_PNP_EBC") (at 110.49 106.68 0) (mirror x) (unit 1) (in_bom yes) (on_board yes) (dnp no) (fields_autoplaced)
  (property "Reference" "Q502" (at 115.57 105.41 0) (effects (font (size 1.27 1.27)) (justify left)))
  (property "Value" "2N4403" (at 115.57 107.95 0) (effects (font (size 1.27 1.27)) (justify left)))
  (property "Footprint" "" (at 115.57 109.22 0) (effects (font (size 1.27 1.27)) hide))
  (property "Datasheet" "~" (at 110.49 106.68 0) (effects (font (size 1.27 1.27)) hide)) (pin "2") (pin "3") (pin "1"))

 (symbol (lib_id "power:-12V") (at 113.03 134.62 0) (mirror x) (unit 1) (in_bom yes) (on_board yes) (dnp no) (fields_autoplaced)
  (property "Reference" "#PWR0507" (at 113.03 137.16 0) (effects (font (size 1.27 1.27)) hide))
  (property "Value" "-12V" (at 113.03 139.7 0) (effects (font (size 1.27 1.27))))
  (property "Footprint" "" (at 113.03 134.62 0) (effects (font (size 1.27 1.27)) hide))
  (property "Datasheet" "" (at 113.03 134.62 0) (effects (font (size 1.27 1.27)) hide)) (pin "1"))

 (symbol (lib_id "power:-12V") (at 135.89 142.24 0) (mirror x) (unit 1) (in_bom yes) (on_board yes) (dnp no) (fields_autoplaced)
  (property "Reference" "#PWR0509" (at 135.89 144.78 0) (effects (font (size 1.27 1.27)) hide))
  (property "Value" "-12V" (at 135.89 147.32 0) (effects (font (size 1.27 1.27))))
  (property "Footprint" "" (at 135.89 142.24 0) (effects (font (size 1.27 1.27)) hide))
  (property "Datasheet" "" (at 135.89 142.24 0) (effects (font (size 1.27 1.27)) hide)) (pin "1"))

 (symbol (lib_id "Device:C_Small") (at 88.9 82.55 0) (unit 1) (in_bom yes) (on_board yes) (dnp no) (fields_autoplaced)
  (property "Reference" "C502" (at 91.44 81.2863 0) (effects (font (size 1.27 1.27)) (justify left)))
  (property "Value" "100n" (at 91.44 83.8263 0) (effects (font (size 1.27 1.27)) (justify left)))
  (property "Footprint" "" (at 88.9 82.55 0) (effects (font (size 1.27 1.27)) hide))
  (property "Datasheet" "~" (at 88.9 82.55 0) (effects (font (size 1.27 1.27)) hide)) (pin "2") (pin "1"))

 (symbol (lib_id "power:Earth") (at 187.96 102.87 0) (unit 1) (in_bom yes) (on_board yes) (dnp no) (fields_autoplaced)
  (property "Reference" "#PWR0512" (at 187.96 109.22 0) (effects (font (size 1.27 1.27)) hide))
  (property "Value" "Earth" (at 187.96 106.68 0) (effects (font (size 1.27 1.27)) hide))
  (property "Footprint" "" (at 187.96 102.87 0) (effects (font (size 1.27 1.27)) hide))
  (property "Datasheet" "~" (at 187.96 102.87 0) (effects (font (size 1.27 1.27)) hide)) (pin "1")))
